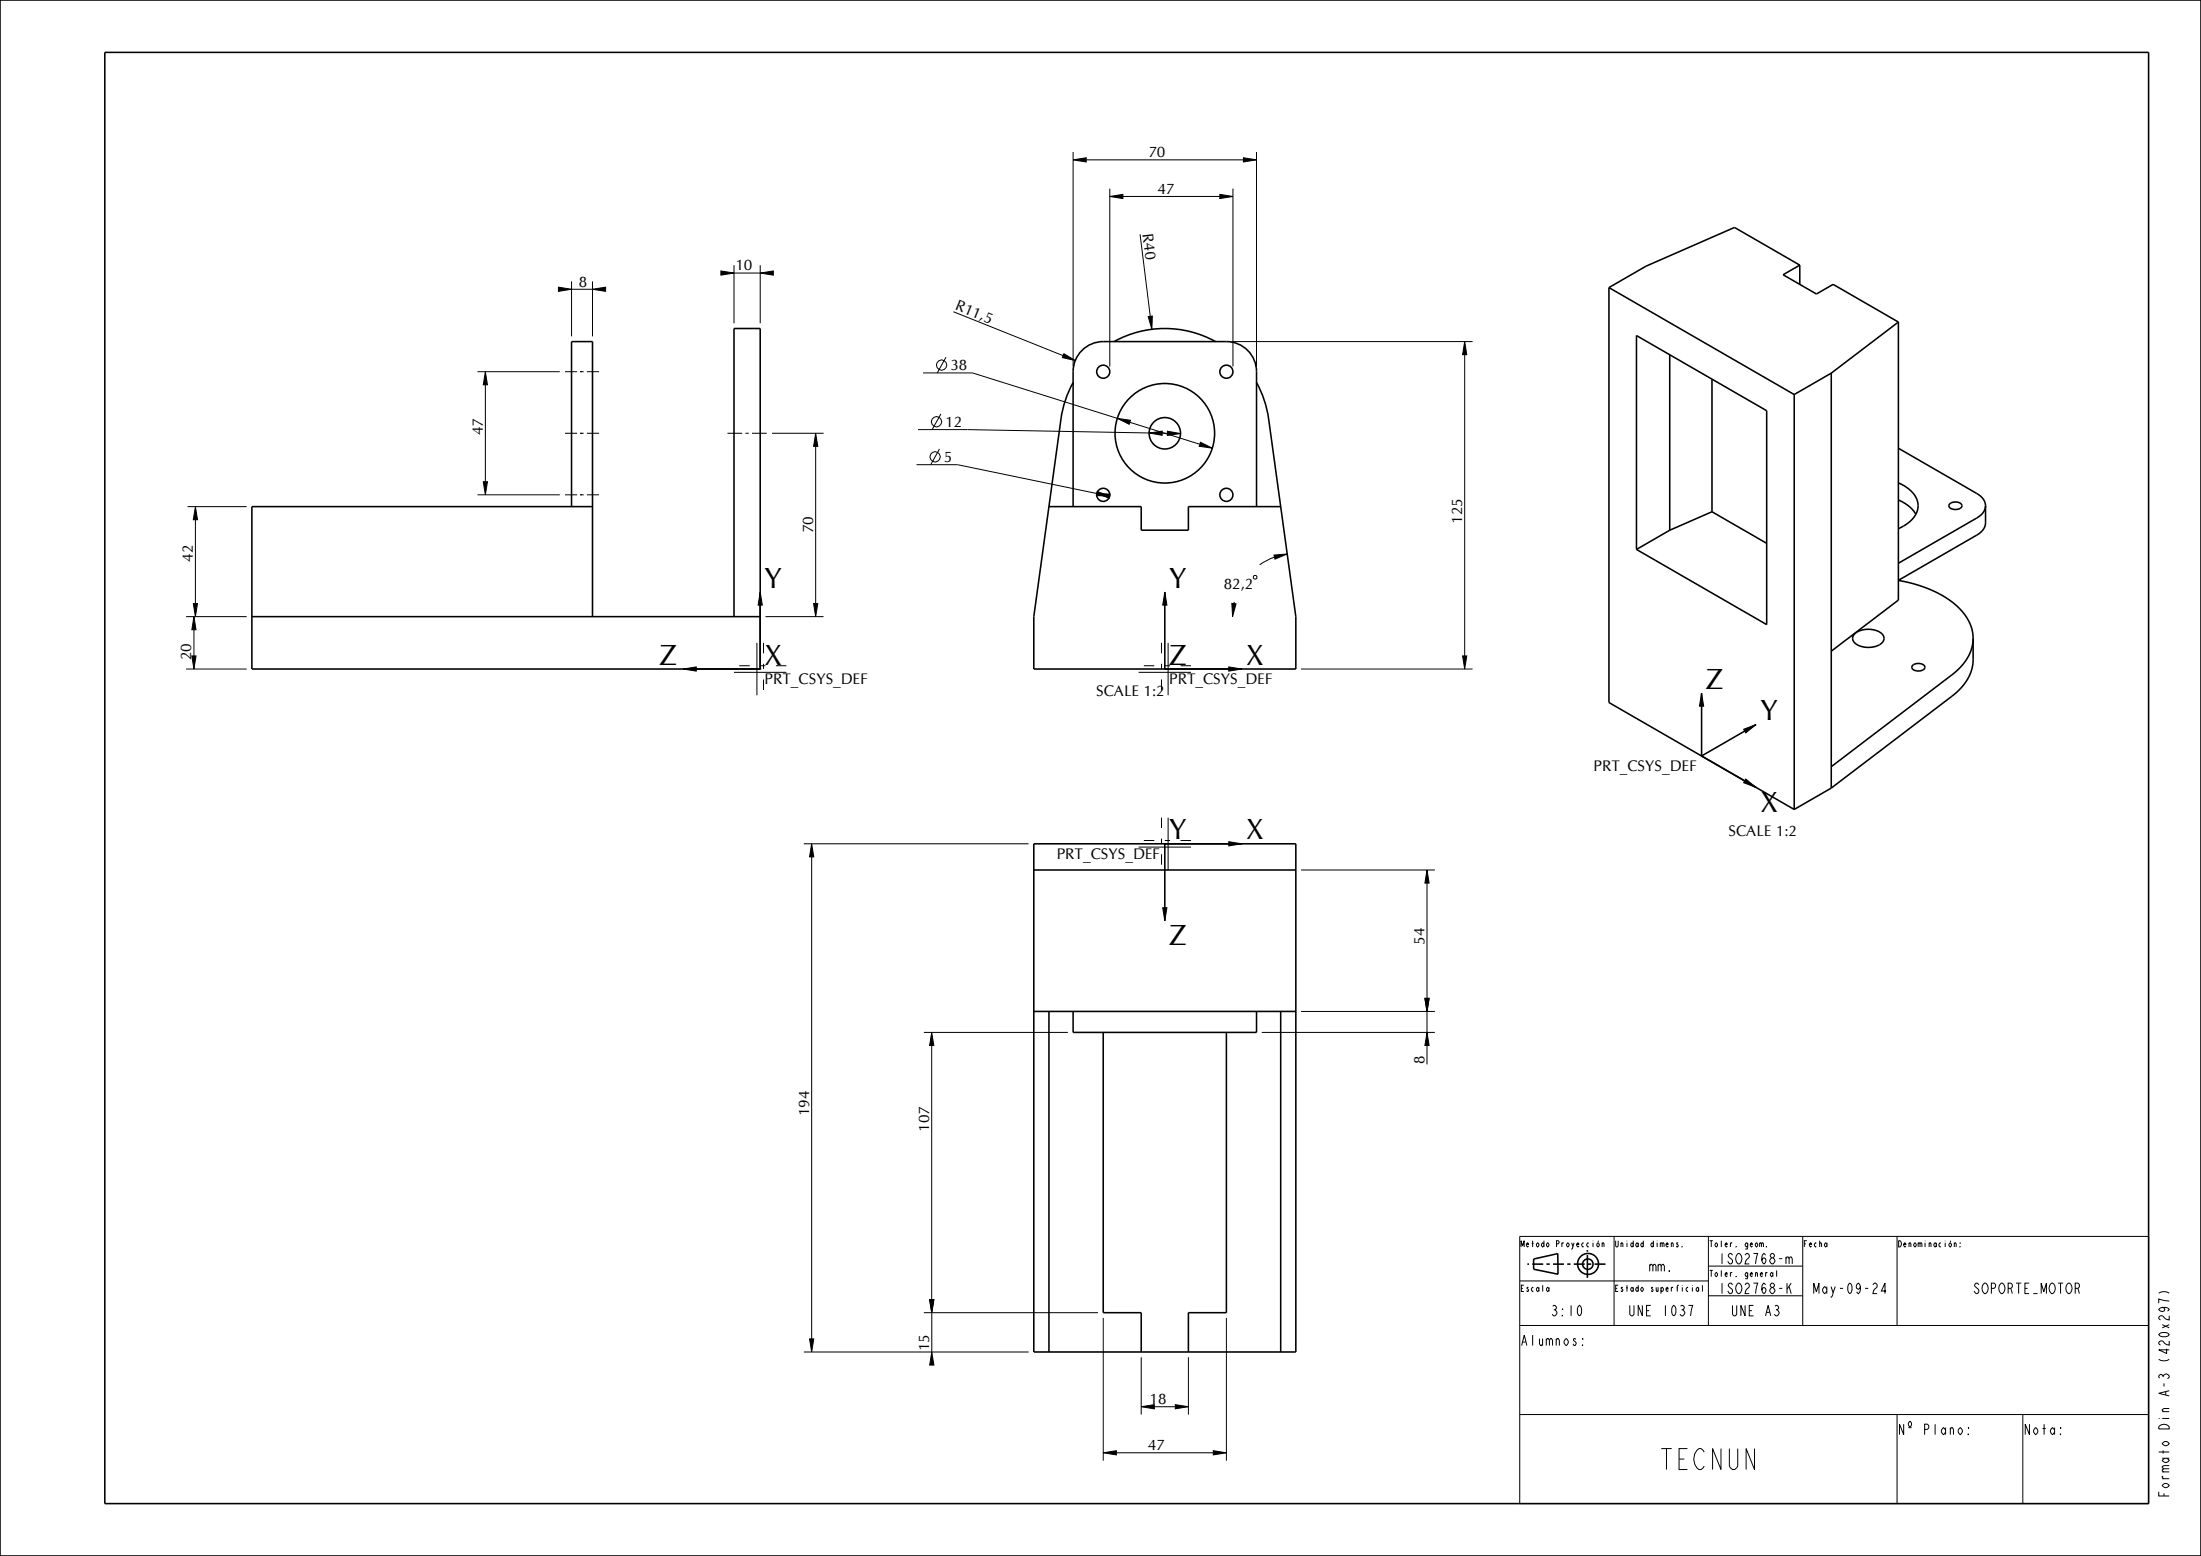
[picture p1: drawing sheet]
<svg xmlns="http://www.w3.org/2000/svg" width="420mm" height="297mm" viewBox="0 0 420 297" stroke-linecap="round" stroke-linejoin="round" font-family="sans-serif">
<g fill="none" stroke="#000" stroke-width=".19">
<path d="M204.8 30.5l2.5-.4v.8zM204.8 29v41M207.3 30.5h30M211.8 37.5l2.5-.4v.8zM211.8 36v34M214.3 37.5h18.5M232.8 37.1l2.5 .4-2.5 .4zM235.3 36v34M237.3 30.1l2.5 .4-2.5 .4zM239.8 29v41M106.6 54.8l2.5 .4-2.5 .4zM109.1 53.7v10.5"/>
<path d="M109.1 55.2h4M113.1 55.2l2.5-.4v.8zM113.1 53.7v10.5M137.6 51.7l2.5 .4-2.5 .4zM140.1 52.1h5M140.1 50.6v11.1M145.1 52.1l2.5-.4v.8zM145.1 50.6v11.1M181.9 59.5l21 8.4M217.5 44.7l2 15.7M91.1 71h15.7M92.6 71l.4 2.5h-.8z"/>
<path d="M92.6 73.5v18.5M107.8 71h2.3M110.8 71h.1M110.8 71h.6M112 71h2.3M176.1 71.2h9.5l27.6 8.7M179.5 79l-1.6 3M180.5 68.2l-1.7 3M203 67.5l2.2 1.3-2.5-.5zM213.2 79.9l2.5 .3-.2 .8zM219.1 60.4l.8-.1-.1 2.6zM235 65.2h46"/>
<path d="M279.5 65.2l.4 2.5h-.8zM279.5 67.7v57.5M35.8 96.7h11.3M37.3 96.7l.4 2.5h-.8zM37.3 99.2v16M91.1 94.5h15.7M92.2 92h.8l-.4 2.5zM107.8 94.5h2.3M107.8 82.7h2.3M110.8 94.5h.1M110.8 82.7h.1M110.8 94.5h.6"/>
<path d="M110.8 82.7h.6M112 94.5h2.3M112 82.7h2.3M138.8 82.7h2.8M142.3 82.7h.6M143.5 82.7h2.8M147.3 82.7h9.8M155.6 82.7l.4 2.5h-.8zM155.6 85.2v30M174.9 88.7h7.8l26.6 5.5M175.2 82h9.4l34.7 .6M179.3 85.7l-1.7 3"/>
<path d="M209.3 94.2l2.5 .1-.1 .8zM209.4 93.8l2.3 .9-2.5-.1zM215.6 80.6l13.4 4.2M219.3 82.6l2.5-.3v.8zM221.8 82.7h1M222.8 82.3l2.5 .5-2.5 .3zM229.1 84.4l2.2 1.1-2.5-.3zM35.5 117.7h11.6M36.9 115.2h.8l-.4 2.5zM37 117.7l.4 2.5h-.8zM145.1 113l.4 2.5h-.8zM146.1 117.7h11"/>
<path d="M155.2 115.2h.8l-.4 2.5zM222.3 113l.4 2.5h-.8zM235.1 115.2l.8 .1-.7 2.4zM235.5 114.9v.3M239.3 109.8h.4l.1 .2v.3l-.1 .2h-.4l-.1-.2v-.3zM243.1 105.9l2.5-.2-2.3 1zM243.2 106.3l-1.5 .7-1.3 .8M35.5 127.7h11.6M36.6 125.2h.8l-.4 2.5zM37 120.2v5M130.4 127.7l2.5-.4v.8zM234.5 127.3l2.5 .4-2.5 .4z"/>
<path d="M248.3 127.7h32.7M279.1 125.2h.8l-.4 2.5zM324.7 132.3l.4 2.5h-.8zM332.7 139.2l2.4-.9-2 1.6zM333.1 148.7l2 1.6-2.4-.9zM153.4 161.1h42.9M154.9 161.1l.4 2.5h-.8zM154.9 163.6v92M221.9 173.3h.8l-.4 2.5zM234.5 160.7l2.5 .4-2.5 .4zM248.3 166.1h25.5M272.3 166.1l.4 2.5h-.8z"/>
<path d="M272.3 168.6v22M176.3 197.1h27.5M177.8 197.1l.4 2.5h-.8zM177.8 199.6v48.5M240.8 197.1h33M248.3 193.1h25.5M271.9 190.6h.8l-.4 2.5zM272.3 197.1l.4 2.5h-.8zM272.3 193.1v10.1M290 236h120v51h-120zM308 236v17M326 236v17"/>
<path d="M344 236v17M362 236v17M153.4 258.1h42.9M154.5 255.6h.8l-.4 2.5zM176.3 250.6h33.2M177.4 248.1h.8l-.4 2.5zM177.8 258.1l.4 2.5h-.8zM177.8 250.6v7.5M210.5 251.6v27.2M217.8 259.1v10.9M226.8 259.1v10.9M234 251.6v27.2"/>
<path d="M290 253h120M290 244.5h36M326 247.3h18M326 241.7h18M411.9 246.8a1.78 1.78 0 0 1 2 0M210.5 277.3l2.5-.4v.8zM213 277.3h18.5M217.8 268.5l2.5-.4v.8zM220.3 268.5h4M224.3 268.1l2.5 .4-2.5 .4zM231.5 276.9l2.5 .4-2.5 .4zM290 270h120"/>
<path d="M362 270v17M386 270v17"/>
<circle cx="179.7" cy="69.7" r=".98"/>
<circle cx="178.4" cy="87.2" r=".98"/>
<circle cx="178.7" cy="80.5" r=".98"/>
</g>
<g fill="none" stroke="#000" stroke-width=".3">
<path d="M0 0h420v297h-420zM20 10h390v277h-390zM307 54.9v79.2l35.4 20.4M307 54.9l35.4 20.4M343.4 50.6l-12.4-7.2-16.9 7.4-7.1 4.1M343.4 50.6l-3.1 1.8 6.3 3.7 3.2-1.8 12.5 7.2M343.4 50.6v3.7M204.8 73a20 20 0 0 0-2.3 7l-5.2 37.7v10h50v-10l-5.2-37.7a20 20 0 0 0-2.3-7M212.6 65.2a20 20 0 0 1 19.3 0M312.3 64l24.8 14.4v40.8l-24.8-14.3zM318.6 67.7v33.5M326.7 72.4v25.3"/>
<path d="M342.4 75.3v79.2M349.4 71.2l-7 4.1M349.4 71.2v79.2M362.3 61.5l-12.9 9.7M362.3 61.5v53l-12.9 9.8M109.1 96.7v-31.5h4v52.5M113.1 96.7h-65v31h97M200.2 96.7h17.6v4.5h9v-4.5h17.6M204.8 96.7v-25.7a5.7 5.7 0 0 1 5.7-5.8h23.5a5.7 5.7 0 0 1 5.8 5.8v25.7M326.7 97.7l-8.1 3.5M326.7 97.7l10.4 6M362.3 85.6l14.9 8.6a2.87 2.87 0 0 1 1.7 2.3"/>
<path d="M362.3 95.4a7 7 0 0 1 3.3 2.8M362.3 92.2a5.3 5.3 0 0 1 3.7 4.3 5.2 5.2 0 0 1-3.2 4.2l-.5 .2M372 96.2a1.55 1.55 0 0 1 2.4 .3 1.4 1.4 0 0 1-2.5 0zM378.9 96.5a2.87 2.87 0 0 1-1.7 2.4l-14.9 8.6M378.9 96.5v3.3a2.87 2.87 0 0 1-1.7 2.3l-14.9 8.7a20.5 20.5 0 0 1 12.2 6 7.9 7.9 0 0 1 2 5M48.1 117.7h97M140.1 117.7v-55h5v65M222.3 113v14.7M318.6 101.2l-6.3 3.7M145.1 127.7h.1M222.3 127.7h.1M324.7 132.3v12l10.4-6"/>
<path d="M353.9 121a4.2 4.2 0 0 1 5.4 .2 1.34 1.34 0 0 1-.9 2 4.1 4.1 0 0 1-4.8-.9l-.1-.6zM365 127a1.55 1.55 0 0 1 2.3 .4 1.4 1.4 0 0 1-2.5-.1zM376.5 121.8v4.1a9 9 0 0 1-4 7l-23.1 17.5M376.5 121.8a9 9 0 0 1-4 7l-23.1 17.5M349.4 150.4l-7 4.1M197.3 161.1h50v97h-50zM197.3 166.1h50M222.3 161.1h.1M222.3 161.1v14.7M197.3 193.1h50M200.2 193.1v65M204.8 193.1v4h35v-4"/>
<path d="M210.5 197.1v53.5h7.3v7.5M234 197.1v53.5h-7.2v7.5M244.4 193.1v65M302.9 238.6v.3M302.9 239.6v4.3M291.8 241.3h-.3M292.7 240.3l4.6-1v3.9l-4.6-.9zM294.5 241.3h-2.1M295.7 241.3h-.6M298.4 241.3h-2M299.7 241.3h-.6M302.4 241.3h-2.1"/>
<path d="M303.7 241.3h-.7M306.4 241.3h-2.1"/>
<circle cx="210.5" cy="71" r="1.25"/>
<circle cx="234" cy="71" r="1.25"/>
<circle cx="210.5" cy="94.5" r="1.25"/>
<circle cx="222.3" cy="82.7" r="9.5"/>
<circle cx="222.3" cy="82.7" r="3"/>
<circle cx="234" cy="94.5" r="1.25"/>
<circle cx="303" cy="241.3" r="1"/>
<circle cx="303" cy="241.2" r="2"/>
</g>
<g fill="#000">
<path d="M204.8 30.5l2.5-.4v.8zM211.8 37.5l2.5-.4v.8zM232.8 37.1l2.5 .4-2.5 .4zM237.3 30.1l2.5 .4-2.5 .4zM106.6 54.8l2.5 .4-2.5 .4zM113.1 55.2l2.5-.4v.8zM137.6 51.7l2.5 .4-2.5 .4zM145.1 52.1l2.5-.4v.8zM92.6 71l.4 2.5h-.8zM203 67.5l2.2 1.3-2.5-.5zM213.2 79.9l2.5 .3-.2 .8zM219.1 60.4l.8-.1-.1 2.6z"/>
<path d="M279.5 65.2l.4 2.5h-.8zM37.3 96.7l.4 2.5h-.8zM92.2 92h.8l-.4 2.5zM155.6 82.7l.4 2.5h-.8zM209.3 94.2l2.5 .1-.1 .8zM209.4 93.8l2.3 .9-2.5-.1zM219.3 82.6l2.5-.3v.8zM222.8 82.3l2.5 .5-2.5 .3zM229.1 84.4l2.2 1.1-2.5-.3zM37 117.7l.4 2.5h-.8zM36.9 115.2h.8l-.4 2.5zM145.1 113l.4 2.5h-.8z"/>
<path d="M155.2 115.2h.8l-.4 2.5zM222.3 113l.4 2.5h-.8zM235.1 115.2l.8 .1-.7 2.4zM243.1 105.9l2.5-.2-2.3 1zM36.6 125.2h.8l-.4 2.5zM130.4 127.7l2.5-.4v.8zM234.5 127.3l2.5 .4-2.5 .4zM279.1 125.2h.8l-.4 2.5zM324.7 132.3l.4 2.5h-.8zM332.7 139.2l2.4-.9-2 1.6zM333.1 148.7l2 1.6-2.4-.9zM154.9 161.1l.4 2.5h-.8z"/>
<path d="M221.9 173.3h.8l-.4 2.5zM234.5 160.7l2.5 .4-2.5 .4zM272.3 166.1l.4 2.5h-.8zM177.8 197.1l.4 2.5h-.8zM271.9 190.6h.8l-.4 2.5zM272.3 197.1l.4 2.5h-.8zM154.5 255.6h.8l-.4 2.5zM177.4 248.1h.8l-.4 2.5zM177.8 258.1l.4 2.5h-.8zM210.5 277.3l2.5-.4v.8zM217.8 268.5l2.5-.4v.8zM224.3 268.1l2.5 .4-2.5 .4z"/>
<path d="M231.5 276.9l2.5 .4-2.5 .4z"/>
</g>
<!-- layer: PRT_DEF_DTM_PLN -->
<path d="M140.1 128.3h10M144.4 122.7v10M217.3 128.3h10M222.9 122.7v10M222.9 156.1v10M217.3 161.7h10" fill="none" stroke="#000" stroke-width=".19"/>
<path d="M145.7 122.7v10M150.1 127.1h-10M221.6 122.7v10M227.3 127.1h-10M221.6 156.1v10M227.3 160.4h-10" fill="none" stroke="#000" stroke-width=".19" stroke-dasharray="2 2 1 2" stroke-linecap="butt"/>
<g font-size="5.6">
<text x="145.9" y="112.2">Y</text>
<text x="223.1" y="112.2">Y</text>
<text x="125.8" y="126.9">Z</text>
<text x="145.9" y="126.9">X</text>
<text x="223.1" y="126.9">Z</text>
<text x="237.8" y="126.9">X</text>
<text x="325.5" y="131.5">Z</text>
<text x="335.9" y="137.5">Y</text>
<text x="335.9" y="154.9">X</text>
<text x="223.1" y="160.2">Y</text>
<text x="237.8" y="160.2">X</text>
<text x="223.1" y="180.4">Z</text>
</g>
<text font-size="5.2" x="316.6" y="280.5">TECNUN</text>
<g font-size="2.9">
<text x="219.1" y="30">70</text>
<text x="220.9" y="37">47</text>
<text x="218" y="44.7" transform="rotate(83 218 44.7)">R40</text>
<text x="140.3" y="51.6">10</text>
<text x="110.5" y="54.7">8</text>
<text x="182.1" y="59" transform="rotate(22 182.1 59)">R11,5</text>
<text x="181.3" y="70.7">38</text>
<text x="92.1" y="83.1" transform="rotate(-90 92.1 83.1)">47</text>
<text x="180.4" y="81.5">12</text>
<text x="180.1" y="88.2">5</text>
<text x="155.1" y="101.8" transform="rotate(-90 155.1 101.8)">70</text>
<text x="279" y="100" transform="rotate(-90 279 100)">125</text>
<text x="36.8" y="107.2" transform="rotate(-90 36.8 107.2)">42</text>
<text x="233.5" y="112.3">82,2</text>
<text x="36.5" y="126.1" transform="rotate(-90 36.5 126.1)">20</text>
<text x="145.9" y="130.5">PRT_CSYS_DEF</text>
<text x="223.1" y="130.5">PRT_CSYS_DEF</text>
<text x="209.2" y="132.8">SCALE 1:2</text>
<text x="304.1" y="147.1">PRT_CSYS_DEF</text>
<text x="329.8" y="159.6">SCALE 1:2</text>
<text x="201.7" y="163.9">PRT_CSYS_DEF</text>
<text x="271.8" y="180.3" transform="rotate(-90 271.8 180.3)">54</text>
<text x="271.8" y="203.2" transform="rotate(-90 271.8 203.2)">8</text>
<text x="154.4" y="213" transform="rotate(-90 154.4 213)">194</text>
<text x="177.3" y="216.1" transform="rotate(-90 177.3 216.1)">107</text>
<text x="177.3" y="257.9" transform="rotate(-90 177.3 257.9)">15</text>
<text x="219.4" y="268">18</text>
<text x="219" y="276.8">47</text>
</g>
<g font-size="2.6">
<text x="314.7" y="242.7">mm.</text>
<text x="328" y="241.3">ISO2768-m</text>
<text x="295.9" y="251.2">3:10</text>
<text x="310.8" y="251.2">UNE 1037</text>
<text x="328" y="246.9">ISO2768-K</text>
<text x="330.3" y="251.2">UNE A3</text>
<text x="346" y="246.9">May-09-24</text>
<text x="376.7" y="246.9">SOPORTE_MOTOR</text>
<text x="290.1" y="256.8">Alumnos:</text>
<text x="362.1" y="273.8">Nº Plano:</text>
<text x="386.1" y="273.8">Nota:</text>
<text x="413.9" y="285.9" transform="rotate(-90 413.9 285.9)">Formato Din A-3 (420x297)</text>
</g>
<g font-size="1.6">
<text x="290.1" y="238">Metodo Proyección</text>
<text x="308.1" y="238">Unidad dimens.</text>
<text x="326.1" y="238">Toler. geom.</text>
<text x="344.1" y="238">Fecha</text>
<text x="362.1" y="238">Denominación:</text>
<text x="326.1" y="243.7">Toler. general</text>
<text x="290.1" y="246.5">Escala</text>
<text x="308.1" y="246.5">Estado superficial</text>
</g>
</svg>
